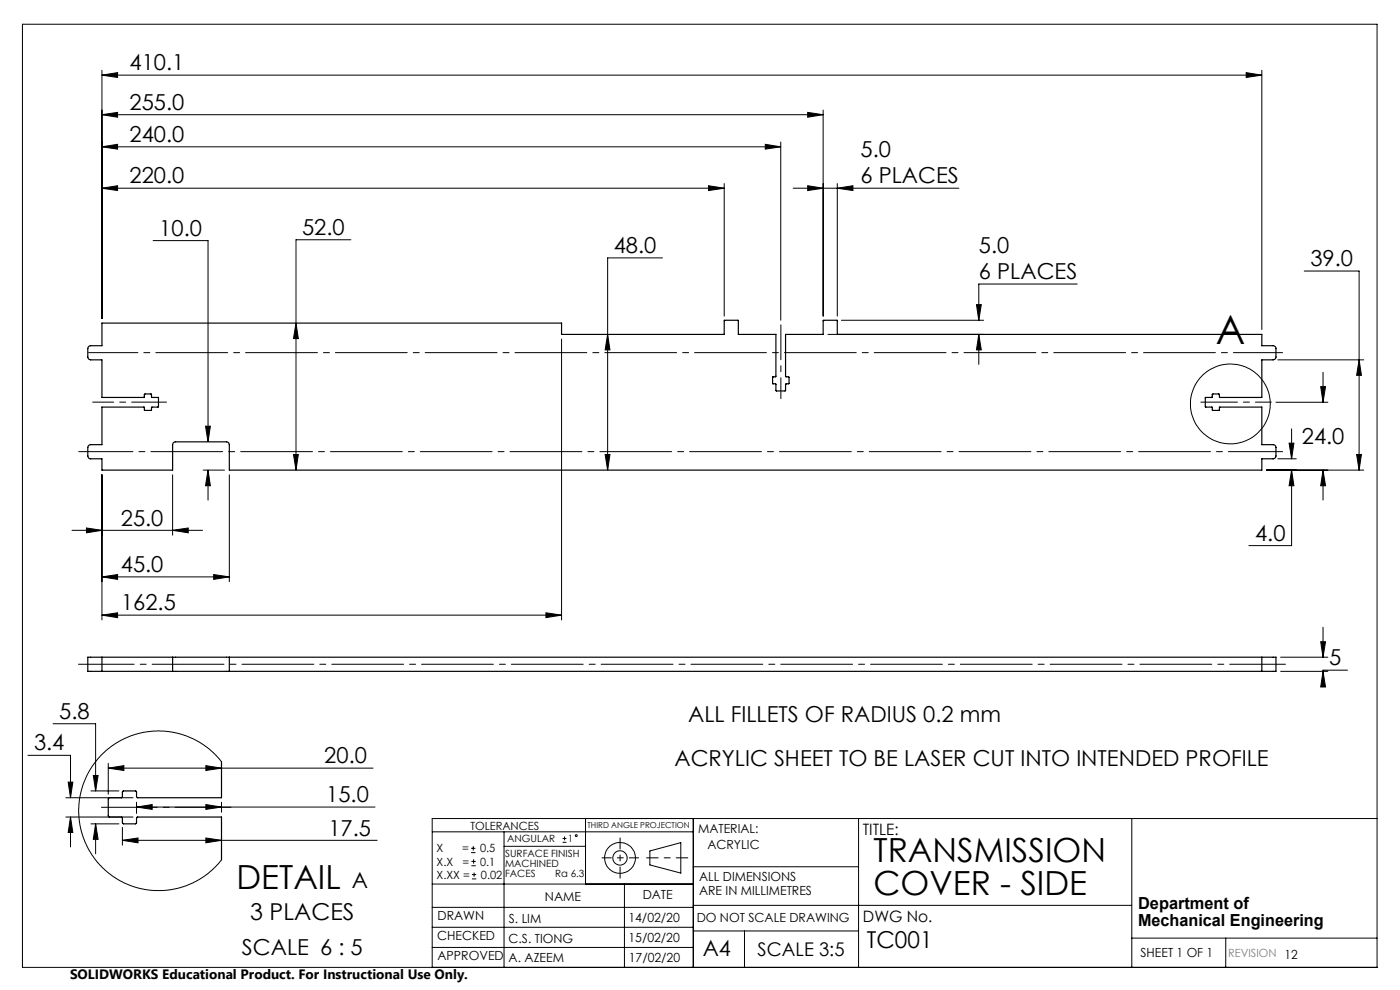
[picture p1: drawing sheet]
<svg xmlns="http://www.w3.org/2000/svg" width="297mm" height="210mm" viewBox="0 0 297 210" stroke-linecap="round" stroke-linejoin="round" font-family="sans-serif">
<g fill="none" stroke="#000" stroke-width=".21">
<path d="M4.8 5.1h287.3v200.1h-287.3zM21.6 15.9l3.3-.5v1zM21.6 14.9v52.6M21.6 15.9h246.1M264.4 15.4l3.3 .5-3.3 .5zM267.7 14.9v55M21.6 39.9l3.3-.5v1zM21.6 31.1l3.3-.5v1zM21.6 24.3l3.3-.5v1.1zM21.6 39.9h132M21.6 31.1h144M21.6 24.3h153"/>
<path d="M150.3 39.4l3.3 .5-3.3 .5zM153.6 38.9v28.2M162.3 30.6l3.3 .5-3.3 .5zM165.6 30.1v37.8M168.3 39.9h35.1M171.3 23.8l3.3 .5-3.3 .6zM171.3 39.4l3.3 .5-3.3 .5zM174.6 23.3v43.8M177.6 39.9l3.3-.5v1zM177.6 38.9v28.2M32.5 51h11.6v42.7M74.4 50.9h-11.6v48.8"/>
<path d="M140.5 54.7h-11.6v45M276.7 57.5h11.6v42.2M62.8 68.5l.5 3.3h-1zM119.1 71.9v59.6M128.9 70.9l.5 3.3h-1zM175.6 70.9h33.1M178.5 67.9h30.2M207.2 64.6h1l-.6 3.3zM207.6 70.9l.6 3.3h-1zM207.6 70.9v6.4M228.5 60.2h-20.9v7.7M271.1 76.3h18.2"/>
<path d="M280.7 79v6.3M288.3 76.3l.5 3.3h-1zM43.1 99.7h4.5M43.6 90.4h1l-.5 3.3zM44.1 99.7l.5 3.3h-1zM44.1 99.7v6.4M62.3 96.4h1l-.5 3.3zM128.4 96.4h1l-.5 3.3zM268.7 99.7h20.6M270.7 85.3h11M271.1 97.3h3.9M273.5 94h1l-.5 3.3z"/>
<path d="M274 99.7l.5 3.3h-1zM274 99.7v16h-9.1M274 91v6.3M280.2 82h1l-.5 3.3zM280.7 99.7l.5 3.3h-1zM280.7 99.7v6.4M287.8 96.4h1l-.5 3.3zM15.3 112.5h27.7M18.3 112l3.3 .5-3.3 .5zM21.6 100.7v30.8M36.6 112.5l3.3-.5v1zM36.6 100.7v12.8"/>
<path d="M48.6 100.7v22.7M21.6 122.4l3.3-.5v1zM21.6 130.5l3.3-.5v1zM21.6 122.4h27M21.6 130.5h97.5M45.3 121.9l3.3 .5-3.3 .5zM115.8 130l3.3 .5-3.3 .5zM271.7 139.4h10M280.2 136.1h1l-.5 3.3zM280.7 133.1v6.3M11.3 153.5h9v14.3M271.7 142.4h10"/>
<path d="M280.7 142.4l.5 3.3h-1zM285.9 142.2h-5.2v.2M5.9 160.2h9.1v9M14 173.3h14.2M14 169.2h14.2M14.5 165.9h1l-.5 3.3zM15 173.3l.5 3.3h-1zM15 173.3v6.4M19.3 167.8h5.9M19.3 174.8h5.9M19.8 164.5h1l-.5 3.3zM20.3 174.8l.5 3.2h-1z"/>
<path d="M20.3 174.8v6.3M23 162.9l3.3-.5v1zM23 161.9v6.6M23 162.9h56.1M26 178.3l3.3-.5v1zM26 175.5v3.8M26 178.3h54M29 171.2l3.3-.5v1zM29 170.2v2.3M29 171.2h50.6M43.7 162.4l3.3 .5-3.3 .5zM43.7 170.7l3.3 .5-3.3 .5z"/>
<path d="M43.7 177.8l3.3 .5-3.3 .5zM47 161.6l-1.8-2-1.9-1.6-2.1-1.2-2.7-1.1-2.7-.5-1.9-.2-2.9 .2-2.2 .5-2.6 1.1-2.4 1.3-2.4 2.1-1.2 1.4-1.5 2.4-1.1 2.4-.7 2.7-.2 2.4 .1 2.4 .5 2.6 .8 2.2 1.4 2.6 1.3 1.7 2.3 2.2 2.3 1.6 2.4 1.1 1.9 .6 2.9 .4 2.9-.1 2.7-.5 2.7-1 2.4-1.4 1.9-1.5 1.8-2M47 170.2v2.1M91.7 176.5h55.4M99.9 179.9h1M100.4 179.5v.9M106.9 176.5v28.7M106.9 179.5h17.3M119.3 178.7h.9M119.3 177.9h.9M119.8 177.4v.9M124.2 173.6v13.9"/>
<path d="M147.1 173.6v31.6M182.1 173.6v31.6M240.1 173.6v31.6M292.1 173.6h-200.4v31.6M91.7 196.7h55.4M91.7 192.5h55.4M91.7 187.5h55.4M99.9 180.9h1M100 183.6h.9M100 182.7h.9M100.1 186.4h.9M100.1 185.5h.9"/>
<path d="M100.5 182.3v.9M100.6 185.1v.9M132.5 187.5v17.7M137.9 180.5l6.5-1.8v6.5l-6.5-1.7zM147.1 183.9h35M147.1 197.5h35M147.1 192h93M157.9 197.5v7.7M240.1 199h52M260 199v6.2M91.7 201h55.4"/>
<circle cx="261" cy="85.7" r="8.5"/>
<circle cx="122.2" cy="177.3" r=".2"/>
<circle cx="131.5" cy="182" r="1.52"/>
<circle cx="131.5" cy="182" r="3.3"/>
</g>
<path d="M145.9 182h-8.7" fill="none" stroke="#000" stroke-width=".21" stroke-dasharray="15.2 1.3 1.3 1.3" stroke-dashoffset="12.8"/>
<path d="M131.5 177.7v8.6" fill="none" stroke="#000" stroke-width=".21" stroke-dasharray="15.2 1.3 1.3 1.3" stroke-dashoffset="12.9"/>
<path d="M127.7 182h7.8" fill="none" stroke="#000" stroke-width=".21" stroke-dasharray="15.2 1.3 1.3 1.3" stroke-dashoffset="13.3"/>
<path d="M16.7 140.9h256M21.5 171.2h27.5" fill="none" stroke="#000" stroke-width=".21" stroke-dasharray="15.2 1.3 1.3 1.3" stroke-dashoffset="3.4"/>
<path d="M165.7 68.9v15.7M35.3 85.3h-15.6" fill="none" stroke="#000" stroke-width=".21" stroke-dasharray="15.2 1.3 1.3 1.3" stroke-dashoffset="7.8"/>
<path d="M272.1 95.8h-255.4" fill="none" stroke="#000" stroke-width=".21" stroke-dasharray="15.2 1.3 1.3 1.3" stroke-dashoffset="3.7"/>
<path d="M272.1 74.8h-253.3" fill="none" stroke="#000" stroke-width=".21" stroke-dasharray="15.2 1.3 1.3 1.3" stroke-dashoffset="4.8"/>
<path d="M254.8 85.3h14.9" fill="none" stroke="#000" stroke-width=".21" stroke-dasharray="15.2 1.3 1.3 1.3" stroke-dashoffset="7.5"/>
<path d="M62.8 68.5l.5 3.3h-1zM62.3 96.4h1l-.5 3.3zM128.9 70.9l.5 3.3h-1zM128.4 96.4h1l-.5 3.3zM44.1 99.7l.5 3.3h-1zM43.6 90.4h1l-.5 3.3zM18.3 112l3.3 .5-3.3 .5zM36.6 112.5l3.3-.5v1zM21.6 122.4l3.3-.5v1zM45.3 121.9l3.3 .5-3.3 .5zM21.6 130.5l3.3-.5v1zM115.8 130l3.3 .5-3.3 .5zM21.6 39.9l3.3-.5v1zM150.3 39.4l3.3 .5-3.3 .5zM21.6 31.1l3.3-.5v1zM162.3 30.6l3.3 .5-3.3 .5zM21.6 24.3l3.3-.5v1.1zM171.3 23.8l3.3 .5-3.3 .6zM21.6 15.9l3.3-.5v1zM264.4 15.4l3.3 .5-3.3 .5zM177.6 39.9l3.3-.5v1zM171.3 39.4l3.3 .5-3.3 .5zM207.6 70.9l.6 3.3h-1zM207.2 64.6h1l-.6 3.3zM274 99.7l.5 3.3h-1zM273.5 94h1l-.5 3.3zM287.8 96.4h1l-.5 3.3zM288.3 76.3l.5 3.3h-1zM280.7 99.7l.5 3.3h-1zM280.2 82h1l-.5 3.3zM280.2 136.1h1l-.5 3.3zM280.7 142.4l.5 3.3h-1zM23 162.9l3.3-.5v1zM43.7 162.4l3.3 .5-3.3 .5zM43.7 170.7l3.3 .5-3.3 .5zM29 171.2l3.3-.5v1zM43.7 177.8l3.3 .5-3.3 .5zM26 178.3l3.3-.5v1zM15 173.3l.5 3.3h-1zM14.5 165.9h1l-.5 3.3zM19.8 164.5h1l-.5 3.3zM20.3 174.8l.5 3.2h-1z" fill="#000"/>
<path d="M21.6 68.5h97.5v2.4h34.5v-2.9l3-.1v3h8v9l-.7 .1v1.4l.7 .1 .1 1.4h1.9l.1-1.4 .7-.2v-1.3l-.7-.1v-9h7.9l.1-3 2.9 .1v2.9h90.1v2.4h2.4a.6 .6 0 0 1 .6 .6v1.8a.6 .6 0 0 1-.6 .6h-2.4v8h-8.9l-.1-.7h-1.4l-.1 .1-.1 .6h-1.4v2l1.4 .1 .1 .7h1.4l.1-.7h9v7.9h2.4a.6 .6 0 0 1 .6 .6v1.8a.6 .6 0 0 1-.6 .6h-2.4v2.4h-219.1v-5.4a.6 .6 0 0 0-.6-.6h-10.7a.6 .6 0 0 0-.7 .6v5.4h-15v-2.4h-2.4a.6 .6 0 0 1-.6-.6v-1.8a.6 .6 0 0 1 .6-.6h2.4v-7.9h9l.1 .7h1.4l.1-.7 1.4-.1v-2h-1.4l-.2-.7h-1.3l-.1 .7h-9v-8h-2.4a.6 .6 0 0 1-.6-.6v-1.8a.6 .6 0 0 1 .6-.6h2.4zM21.6 139.4v3M36.6 139.4h-18v3h18M36.6 139.4h12M36.6 139.4v3M48.6 139.4h222.1v3h-222.1M48.6 139.4v3M267.7 139.4v3M36.6 142.4h12M47 161.6v7.6h-17.9l-.1-.2v-1.1l-.2-.1h-2.6l-.2 .2v1.1l-.2 .1h-2.6l-.2 .2v3.8l2.8 .1 .2 .2v1l.2 .3h2.6l.2-.2v-1.1l.1-.2h17.9v9.1" fill="none" stroke="#000" stroke-width=".25"/>
<text font-size="8.5" x="258" y="73">A</text>
<g font-size="7.1">
<text x="185.3" y="182.8">TRANSMISSION</text>
<text x="50.2" y="188.5">DETAIL</text>
<text x="185.3" y="189.9">COVER - SIDE</text>
</g>
<g font-size="4.9">
<text x="53.1" y="195.2">3 PLACES</text>
<text x="183.9" y="201">TC001</text>
</g>
<g font-size="4.7">
<text x="27.5" y="14.9">410.1</text>
<text x="27.5" y="23.3">255.0</text>
<text x="27.5" y="30.1">240.0</text>
<text x="182.6" y="33.3">5.0</text>
<text x="27.5" y="38.9">220.0</text>
<text x="182.6" y="38.9">6 PLACES</text>
<text x="33.8" y="50">10.0</text>
<text x="64.1" y="49.8">52.0</text>
<text x="130.2" y="53.7">48.0</text>
<text x="207.7" y="53.7">5.0</text>
<text x="207.7" y="59.2">6 PLACES</text>
<text x="278" y="56.5">39.0</text>
<text x="276.2" y="94.3">24.0</text>
<text x="25.6" y="111.5">25.0</text>
<text x="266.3" y="114.7">4.0</text>
<text x="25.6" y="121.4">45.0</text>
<text x="25.7" y="129.5">162.5</text>
<text x="282" y="141.1">5</text>
<text x="12.6" y="152.5">5.8</text>
<text x="146" y="153.2">ALL FILLETS OF RADIUS 0.2 mm</text>
<text x="7.2" y="159.2">3.4</text>
<text x="68.8" y="161.9">20.0</text>
<text x="143.1" y="162.6">ACRYLIC SHEET TO BE LASER CUT INTO INTENDED PROFILE</text>
<text x="69.2" y="170.2">15.0</text>
<text x="69.7" y="177.2">17.5</text>
<text x="74.7" y="188.5">A</text>
<text x="51.3" y="202.6">SCALE 6 : 5</text>
<text x="149.1" y="202.9">A4</text>
</g>
<text font-size="4" x="160.7" y="202.8">SCALE 3:5</text>
<g font-size="3.5">
<text x="241.4" y="192.8">Department of</text>
<text x="241.4" y="196.3">Mechanical Engineering</text>
</g>
<g font-size="3.3">
<text x="183" y="177.2">TITLE:</text>
<text x="183.1" y="195.7">DWG No.</text>
</g>
<text font-size="2.9" x="14.9" y="207.6">SOLIDWORKS Educational Product. For Instructional Use Only.</text>
<g font-size="2.7">
<text x="148.1" y="176.7">MATERIAL:</text>
<text x="150.1" y="180.1">ACRYLIC</text>
<text x="115.6" y="191">NAME</text>
<text x="136.3" y="190.8">DATE</text>
<text x="148.3" y="186.8">ALL DIMENSIONS</text>
<text x="148.3" y="189.8">ARE IN MILLIMETRES</text>
<text x="92.8" y="195.2">DRAWN</text>
<text x="107.9" y="195.7">S. LIM</text>
<text x="133.3" y="195.6">14/02/20</text>
<text x="147.8" y="195.7">DO NOT SCALE DRAWING</text>
<text x="92.8" y="199.3">CHECKED</text>
<text x="92.8" y="203.6">APPROVED</text>
<text x="107.9" y="199.9">C.S. TIONG</text>
<text x="133.3" y="199.8">15/02/20</text>
<text x="242" y="203">SHEET 1 OF 1</text>
<text x="107.9" y="204.1">A. AZEEM</text>
<text x="133.4" y="204">17/02/20</text>
</g>
<g font-size="2.4">
<text x="99.8" y="176">TOLERANCES</text>
<text x="92.6" y="180.8">X</text>
<text x="92.6" y="183.6">X.X</text>
<text x="98" y="180.8">=</text>
<text x="98.1" y="183.6">=</text>
<text x="101.8" y="180.8">0.5</text>
<text x="101.9" y="183.6">0.1</text>
<text x="92.6" y="186.4">X.XX =</text>
<text x="102" y="186.4">0.02</text>
</g>
<text font-size="2.4" fill="#808080" x="260.6" y="203">REVISION 12</text>
<g font-size="2.1">
<text x="107.6" y="178.6">ANGULAR</text>
<text x="120.5" y="178.6">1</text>
<text x="107.2" y="181.8">SURFACE FINISH</text>
<text x="107.2" y="183.9">MACHINED</text>
<text x="107.2" y="186">FACES</text>
<text x="117.8" y="186">Ra 6.3</text>
</g>
<text font-size="1.7" x="124.6" y="175.7">THIRD ANGLE PROJECTION</text>
</svg>
